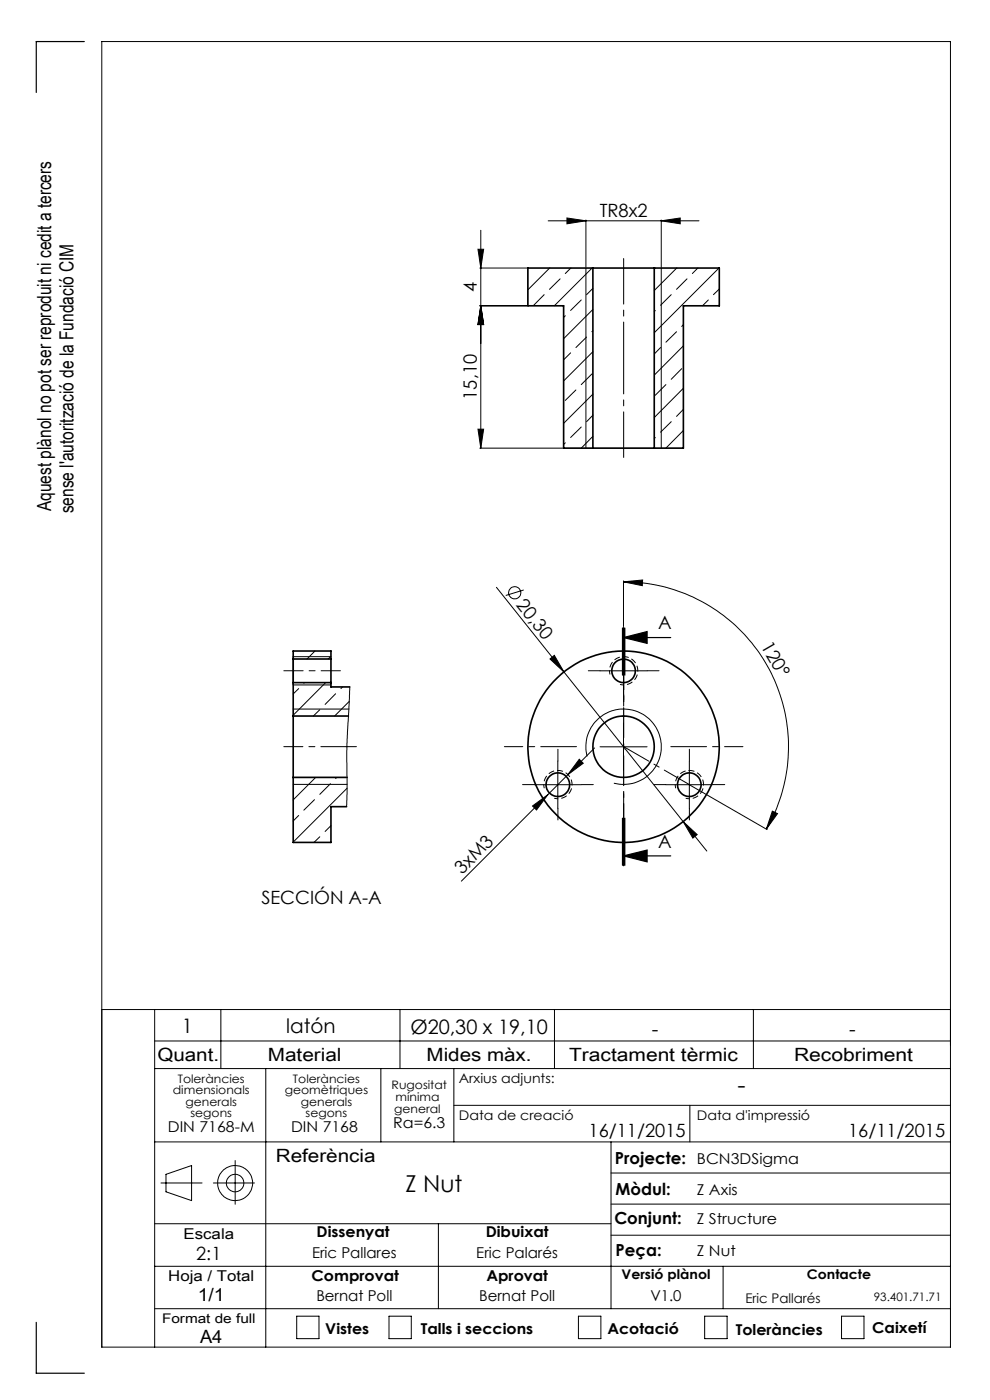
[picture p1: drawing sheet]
<svg xmlns="http://www.w3.org/2000/svg" width="210mm" height="297mm" viewBox="0 0 210 297" stroke-linecap="round" stroke-linejoin="round" font-family="sans-serif">
<g fill="none" stroke="#000" stroke-width=".21">
<path d="M101.4 52.9h1.2l-.6 4zM101.8 56.9h10M102 48.9v46.2M112.1 56.9h.1M116.3 46.8h32M116.6 56.9l-4.6 4.6M118.8 59.2l-2.2 2.2M120.3 46.2l4 .6-4 .7zM121.1 56.9l-1.2 1.1M124.3 46.7v10M124.3 56.9v38.2M125.6 56.9l-8 8"/>
<path d="M139 56.9h.1M140.3 46.8l4-.6v1.3zM140.3 46.7v10M140.3 56.9v38.2M143.5 56.9l-4.7 4.7M145.7 59.2l-2.2 2.2M148 56.9l-1.1 1.1M152.5 56.9l-13.7 13.7M101.8 64.9h10M102 64.9l.6 4h-1.2zM115.4 62.5l-2.2 2.3M119.9 67l-.3 .3"/>
<path d="M121 74.9l-1.4 1.4M123.3 63.6l-2.3 2.3M124.4 71.5l-2.2 2.2M125.6 79.3l-2.3 2.3M125.8 65.6l-6.2 6.3M125.8 74.6l-6.2 6.2M125.8 61.2l-1.4 1.3M125.8 70.1l-.2 .3M139 65.9l-.2 .2M140.1 73.7l-1.3 1.4M142.4 62.5l-2.3 2.3M143.5 70.4l-2.2 2.2"/>
<path d="M144.6 78.2l-2.2 2.3M145 68.9l-.4 .3M145 73.4l-6.2 6.2M150.2 63.6l-1.2 1.3M152.6 61.3l-1.3 1.2M101.4 91h1.2l-.6 4.1zM101.8 95.1h17.6M119.9 93.9l-.3 .4M122.2 82.7l-2.3 2.2M123.3 90.6l-2.3 2.2M125.8 83.6l-6.2 6.2M125.8 92.6l-2.5 2.5"/>
<path d="M125.8 88.1l-1.4 1.4M139 92.8l-.2 .3M141.3 81.6l-2.3 2.3M142.4 89.5l-2.3 2.2M145 82.4l-6.2 6.2M145 91.3l-3.7 3.8M145 86.9l-1.5 1.4M62.2 139.3h8M62.2 138.2v.1M66.8 138.1l-1.7 1.7M70.1 139.3l-.5 .5M105.3 124.6l14.3 18"/>
<path d="M111.1 125.2l-3.8 1.1M116.7 139.8l.9-.8 2 3.6zM132.3 123.4l4-.4-.1 1.2zM132.3 123.4a35 35 0 0 1 30.3 52.5M132.3 137.3v10M132.3 123.2v9.7M62.2 150.4h11.8M62.2 145.3h8M63.4 146.1l-1.2 1.1M64.6 144.8l-.1 .2M67.8 150.6l-1.3 1.3M69.1 144.8l-6.9 6.9"/>
<path d="M71.2 147.2l-2.2 2.2M72.7 145.7l-.4 .4M74.1 148.8l-3.1 3.1M74.2 145.7l-.6 12-.1 13.4M119.6 142.6l25.3 31.7M126.1 158.7l-28.2 28.2M127.3 158.4h10M127.3 142.3h10M132.3 153.4v10M62.2 165.2h.1M62.2 166.4h11.4M63.4 173l-1.2 1.2"/>
<path d="M66.7 169.6l-2.2 2.3M67 164.9l-4.8 4.8M67.8 177.5l-1.2 1.2M70.1 166.3l-2.3 2.2M70.2 175.2l-1.2 1.2M71.4 164.9l-.2 .3M73.6 167.2l-11.4 11.4M113 171l3.2-2.4-2.4 3.2zM113.3 166.5h10M118.3 161.5v10M122.9 161.1l.8 .8-3.3 2.5zM124.5 160.5a8 8 0 0 1 7.1-10.1 8 8 0 0 1 8.7 8.7 8 8 0 0 1-10.1 7.1"/>
<path d="M141.2 166.5h10M144.9 174.3l3 2.8-.9 .7zM144.9 174.3l5 6.2M146.2 161.5v10M146.4 166.6l16.3 9.4M163.8 172.1l1.1 .5-2.3 3.3zM21.6 214.2h180M32.8 214.2v71.6M46.8 214.2v12.5M84.8 214.2v12.5M117.6 214.2v12.5M159.8 214.2v12.5"/>
<path d="M32.8 220.8h168.8M32.8 226.7h168.8M56.4 226.7v59.1M80.8 226.7v15.5M96.3 226.7v15.5M96.3 234.5h105.3M146.3 234.5v7.7M32.8 259.6h96.8M32.8 242.2h168.8M34.1 251h8.8M35.2 249.1l5.4-1.8v7.4l-5.4-1.9zM45.3 251h8.7"/>
<path d="M49.9 246.2v9.3M93 259.6v18M129.6 242.2v35.4M129.6 255.4h72M129.6 248.8h72M32.8 277.6h168.8M32.8 268.6h168.8M62.9 279.2h4.8v4.8h-4.8zM82.5 279.2h4.7v4.8h-4.7zM122.7 279.2h4.8v4.8h-4.8zM129.6 262h72M149.5 279.2h4.7v4.8h-4.7z"/>
<path d="M153.4 268.6v9M178.5 279.2h4.8v4.8h-4.8zM21.6 285.8h180v-277h-180v277"/>
<circle cx="109.2" cy="125.8" r="1.3"/>
<circle cx="49.9" cy="251" r="3.7"/>
<circle cx="49.9" cy="251" r="1.86"/>
</g>
<g fill="none" stroke="#000" stroke-width=".25">
<path d="M17.9 8.8h-10.2v10.8M62.2 139.3v6M132 133.2v10M132.3 135.3h10M132.3 135.3l5-1.3v2.5zM132.3 133.2v10M132.5 133.2v10M132 173.6v10M132.3 173.6v10M132.5 173.6v10zM132.3 181.6h10M132.3 181.6l5-1.3v2.5z"/>
<path d="M7.7 280.5v10.8h10.2"/>
</g>
<path d="M131.5 145.2a3 3 0 0 0 3.8-2.6 3 3 0 0 0-3.3-3.3 3 3 0 0 0-2.6 3.8M117.6 169.3a3 3 0 0 0 3.7-2.6 3 3 0 0 0-3.2-3.2 3 3 0 0 0-2.7 3.7M145.5 169.3a3 3 0 0 0 3.7-2.6 3 3 0 0 0-3.2-3.2 3 3 0 0 0-2.7 3.7" fill="none" stroke="#000" stroke-width=".21" stroke-dasharray="1.3 .6" stroke-dashoffset=".4" stroke-linecap="butt"/>
<path d="M132.3 54.8v42.2" fill="none" stroke="#000" stroke-width=".21" stroke-dasharray="15.2 1.3 1.3 1.3" stroke-dashoffset="5.6"/>
<path d="M132.3 133.2v50.4" fill="none" stroke="#000" stroke-width=".25" stroke-dasharray="6.3 1.3 1.3 1.3" stroke-dashoffset="3.4"/>
<path d="M132.3 158.4l13.9 8" fill="none" stroke="#000" stroke-width=".21" stroke-dasharray="15.2 1.3 1.3 1.3" stroke-dashoffset="9.1"/>
<path d="M122.3 158.4h-15.3M132.3 148.4v-15.3M142.3 158.4h15.3M132.3 168.4v15.3" fill="none" stroke="#000" stroke-width=".21" stroke-dasharray="15.2 1.3 1.3 1.3" stroke-dashoffset="7.6"/>
<path d="M132.3 137.3v-2.5M127.3 142.3h-2.5M132.3 147.3v2.5M137.3 142.3h2.5M113.3 166.4h-2.5M118.3 161.4v-2.5M118.3 171.4v2.5M123.3 166.4h2.5M141.2 166.4h-2.5M146.2 161.4v-2.5M146.2 171.4v2.5M151.2 166.4h2.5" fill="none" stroke="#000" stroke-width=".21" stroke-dasharray="15.2 1.3 1.3 1.3"/>
<path d="M60.2 142.3h12" fill="none" stroke="#000" stroke-width=".21" stroke-dasharray="15.2 1.3 1.3 1.3" stroke-dashoffset="11.1"/>
<path d="M75.6 158.4h-15.4" fill="none" stroke="#000" stroke-width=".21" stroke-dasharray="15.2 1.3 1.3 1.3" stroke-dashoffset="7.7"/>
<g fill="#000">
<path d="M101.4 52.9h1.2l-.6 4zM102 64.9l.6 4h-1.2zM102 64.9l.6 4h-1.2zM101.4 91h1.2l-.6 4.1z"/>
<path d="M140.3 46.8l4-.6v1.3zM120.3 46.2l4 .6-4 .7z"/>
<path d="M132.3 135.3l5-1.3v2.5zM132.3 181.6l5-1.3v2.5z"/>
<path d="M122.9 161.1l-2.5 3.3 3.3-2.5zM113 171l.8 .8 2.4-3.2z"/>
<path d="M144.9 174.3l2.1 3.5 .9-.7zM116.7 139.8l2.9 2.8-2-3.6z"/>
<path d="M163.8 172.1l1.1 .5-2.3 3.3zM132.3 123.4l4-.4-.1 1.2z"/>
</g>
<g fill="none" stroke="#000" stroke-width=".35">
<path d="M125.8 56.9h13M125.8 56.9h-13.8v8h7.6v30.2h6.2M125.8 56.9v38.2M138.8 56.9h13.8v8h-7.6v30.2h-6.2M138.8 56.9v38.2M125.8 95.1h13M62.2 139.8v5M62.2 139.8v-1.7h8v1.7M62.2 139.8h8M70.2 139.8v5M62.2 151.9v13M62.2 144.8v7.1"/>
<path d="M62.2 151.9h11.7M62.2 144.8h8M70.2 144.8v.9h4M62.2 164.9v13.8h8v-7.6h3.3M62.2 164.9h11.4"/>
<circle cx="132.3" cy="142.3" r="2.51"/>
<circle cx="132.3" cy="158.4" r="6.5"/>
<circle cx="132.3" cy="158.4" r="20.3"/>
<circle cx="118.3" cy="166.5" r="2.51"/>
<circle cx="146.2" cy="166.5" r="2.5"/>
</g>
<g font-size="4.9">
<text x="156.5" y="231.8">-</text>
<text x="86" y="253">Z Nut</text>
</g>
<g font-size="4.2">
<text x="38.6" y="219">1</text>
<text x="60.7" y="219.2">latón</text>
<text x="87" y="219.4">Ø20,30 x 19,10</text>
<text x="138.3" y="219.7">-</text>
<text x="180.1" y="219.7">-</text>
</g>
<g font-size="4.1">
<text x="10.9" y="108.4" transform="rotate(-90 10.9 108.4)">Aquest plànol no pot ser reproduit ni cedit a tercers</text>
<text x="15.6" y="108.9" transform="rotate(-90 15.6 108.9)">sense l'autorització de la Fundació CIM</text>
</g>
<g font-size="3.9">
<text x="127.2" y="46">TR8x2</text>
<text x="101.1" y="61.9" transform="rotate(-90 101.1 61.9)">4</text>
<text x="101.1" y="84.8" transform="rotate(-90 101.1 84.8)">15,10</text>
<text x="109.4" y="128.3" transform="rotate(51 109.4 128.3)">20,30</text>
<text x="139.6" y="133.5">A</text>
<text x="161.3" y="137" transform="rotate(60 161.3 137)">120°</text>
<text x="139.6" y="179.9">A</text>
<text x="98" y="185.6" transform="rotate(-45 98 185.6)">3xM3</text>
<text x="55.4" y="191.8">SECCIÓN A-A</text>
<text x="33.4" y="225">Quant.</text>
<text x="56.8" y="225">Material</text>
<text x="90.5" y="225">Mides màx.</text>
<text x="120.7" y="225">Tractament tèrmic</text>
<text x="168.4" y="225">Recobriment</text>
<text x="124.8" y="241.3">16/11/2015</text>
<text x="179.9" y="241.3">16/11/2015</text>
<text x="58.5" y="246.5">Referència</text>
<text x="41.6" y="267.2">2:1</text>
<text x="41.9" y="276.1">1/1</text>
<text x="42.4" y="284.9">A4</text>
</g>
<g font-size="3.5">
<text x="130.5" y="246.8">Projecte:</text>
<text x="130.6" y="253.4">Mòdul:</text>
<text x="130.3" y="259.8">Conjunt:</text>
<text x="130.6" y="266.4">Peça:</text>
</g>
<g font-size="3.2">
<text x="83.4" y="239.3">Ra=6.3</text>
<text x="35.6" y="240.1">DIN 7168-M</text>
<text x="61.7" y="240.1">DIN 7168</text>
<text x="147.8" y="246.8">BCN3DSigma</text>
<text x="147.8" y="253.4">Z Axis</text>
<text x="38.9" y="262.9">Escala</text>
<text x="67.2" y="262.5">Dissenyat</text>
<text x="103" y="262.5">Dibuixat</text>
<text x="147.8" y="259.8">Z Structure</text>
<text x="66.2" y="266.8">Eric Pallares</text>
<text x="101" y="266.8">Eric Palarés</text>
<text x="147.8" y="266.4">Z Nut</text>
<text x="35.7" y="271.7">Hoja / Total</text>
<text x="66.1" y="271.7">Comprovat</text>
<text x="103.2" y="271.7">Aprovat</text>
<text x="67.1" y="276.1">Bernat Poll</text>
<text x="101.6" y="276.1">Bernat Poll</text>
<text x="138" y="276.1">V1.0</text>
<text x="69" y="283.1">Vistes</text>
<text x="89.3" y="283.1">Talls i seccions</text>
<text x="128.8" y="283.1">Acotació</text>
<text x="156.1" y="283.2">Toleràncies</text>
<text x="185" y="282.8">Caixetí</text>
</g>
<g font-size="2.8">
<text x="97.3" y="229.6">Arxius adjunts:</text>
<text x="97.3" y="237.7">Data de creació</text>
<text x="147.8" y="237.7">Data d'impressió</text>
<text x="131.8" y="271.4">Versió plànol</text>
<text x="171.2" y="271.4">Contacte</text>
<text x="34.4" y="280.7">Format de full</text>
<text x="158.1" y="276.3">Eric Pallarés</text>
</g>
<g font-size="2.5">
<text x="36.7" y="232.1">dimensionals</text>
<text x="37.7" y="229.6">Toleràncies</text>
<text x="60.4" y="232.1">geomètriques</text>
<text x="62.1" y="229.6">Toleràncies</text>
<text x="83.1" y="231">Rugositat</text>
<text x="83.9" y="233.5">mínima</text>
<text x="39.4" y="234.6">generals</text>
<text x="40.4" y="237.1">segons</text>
<text x="63.8" y="234.6">generals</text>
<text x="64.8" y="237.1">segons</text>
<text x="83.6" y="236.2">general</text>
<text x="185.4" y="276.1">93.401.71.71</text>
</g>
</svg>
